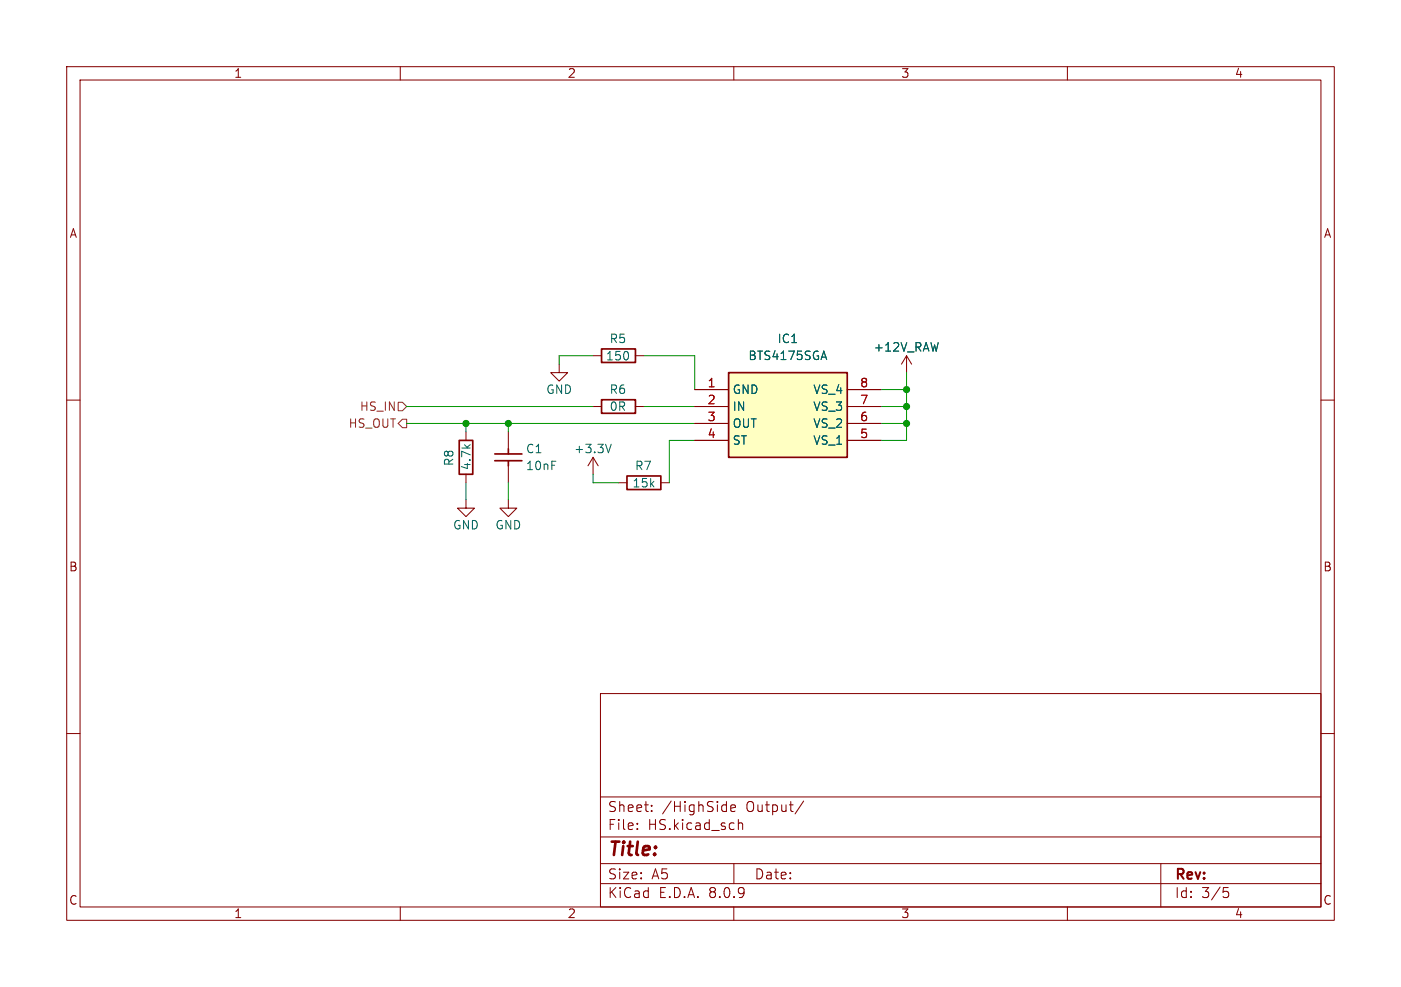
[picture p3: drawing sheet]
<svg xmlns="http://www.w3.org/2000/svg" width="210mm" height="148mm" viewBox="0 0 210 148" stroke-linecap="round" stroke-linejoin="round" font-family="sans-serif">
<g fill="none" stroke="#840000" stroke-width=".15">
<path d="M10 10h190v128h-190zM12 12h186v124h-186zM60 10v2M110 10v2M160 10v2M10 60h2M76.2 64.8v2.5M76.2 69.9v2.5M198 60h2M10 110h2M90 104h108v32h-108zM90 119.5h108"/>
<path d="M198 110h2M60 136v2M90 132.5h108M90 129.5h108M90 125.5h108M95.5 124.2v.2M95.5 123.5v.1M97.7 121.5v.2M97.7 120.8v.1M109.5 121.2l.8-.2-.1-.2-.4-.1-.3 .2 .1 .7h.6M110 136v2M110 129.5v3"/>
<path d="M110.7 122.9v1.5M110.7 123.5a.37 .37 0 0 1 .6 .1v.8M120.5 120.1l-1.3 1.9M160 136v2M174 129.5v6.5M183.4 133.1h.7M183.5 133.7h.4l.3 .2v.4l-.2 .2-.5 .1"/>
</g>
<path d="M74.2 69.1h4M74.2 68.1h4M76.2 67.3v.8M76.2 69.1v.8" fill="none" stroke="#840000" stroke-width=".25"/>
<path d="M109.2 55.9h17.8v12.7h-17.8z" fill="#ffffc2"/>
<path d="M90.2 59.9h5v2.1h-5zM90.2 52.3h5v2.1h-5zM109.2 55.9h17.8v12.7h-17.8zM68.8 66h2.1v5.1h-2.1zM94 71.4h5.1v2h-5.1z" fill="none" stroke="#840000" stroke-width=".25"/>
<g fill="none" stroke="#840000" stroke-width=".15">
<path d="M83.8 54.6v1.3h1.3l-1.3 1.3-1.3-1.3h1.3M88.9 53.3h1.3M95.2 53.3h1.3M104.1 58.4h5.1M127 58.4h5.1M135.9 53.3l-.8 1.3M135.9 53.3v2.6M135.9 53.3l.8 1.3M69.8 74.9v1.3h1.3l-1.3 1.3-1.2-1.3h1.2M69.8 64.8v1.2M69.8 71.1v1.3M76.2 74.9v1.3h1.3l-1.3 1.3-1.3-1.3h1.3"/>
<path d="M88.9 61h1.3M88.9 68.6l-.8 1.3M88.9 68.6v2.5M88.9 68.6l.8 1.3M92.7 72.4h1.3M95.2 61h1.3M99.1 72.4h1.2M104.1 61h5.1M104.1 63.5h5.1M104.1 66h5.1M127 61h5.1M127 63.5h5.1"/>
<path d="M127 66h5.1"/>
</g>
<path d="M123.2 53.6h.6M123.5 52.6l.4 1.3M91.6 66.6l-.4 1.3" fill="none" stroke="#006464" stroke-width=".15"/>
<path d="M59.7 60.3h.6l.7 .7-.7 .6h-.6zM59.7 63.5l.6-.6h.7v1.2h-.7z" fill="none" stroke="#725600" stroke-width=".15"/>
<g fill="none" stroke="#009600" stroke-width=".15">
<path d="M88.9 53.3h-5.1v1.3M96.5 53.3h7.6v5.1M132.1 58.4h3.8M135.9 55.9v10.1h-3.8M61 63.5h43.1M61 61h27.9M69.8 63.5v1.3M69.8 72.4v2.5M76.2 63.5v1.3M76.2 72.4v2.5M88.9 71.1v1.3h3.8M96.5 61h7.6"/>
<path d="M104.1 66h-3.8v6.4M132.1 63.5h3.8M132.1 61h3.8"/>
</g>
<g fill="#009600" stroke="#009600" stroke-width=".15">
<circle cx="69.8" cy="63.5" r=".46"/>
<circle cx="76.2" cy="63.5" r=".46"/>
<circle cx="135.9" cy="63.5" r=".46"/>
<circle cx="135.9" cy="58.4" r=".46"/>
<circle cx="135.9" cy="61" r=".46"/>
</g>
<text font-size="2.8" fill="#840000" x="91" y="128.9">Title:</text>
<g font-size="2.1" fill="#840000">
<text x="91" y="124.7">File:</text>
<text x="91" y="122">Sheet:</text>
<text x="97.1" y="124.7">HS.kicad_sch</text>
<text x="99.2" y="122">/HighSide</text>
<text x="111.9" y="122">Output/</text>
<text x="91" y="134.9">KiCad</text>
<text x="91" y="132.1">Size:</text>
<text x="97.7" y="132.1">A5</text>
<text x="98.7" y="134.9">E.D.A.</text>
<text x="106.3" y="134.9">8.0.9</text>
<text x="113" y="132.1">Date:</text>
<text x="176" y="132.3">Rev:</text>
<text x="176" y="134.9">Id:</text>
<text x="180.1" y="134.9">3/5</text>
</g>
<g font-size="1.8" fill="#840000">
<text x="35" y="11.9">1</text>
<text x="85" y="11.9">2</text>
<text x="135" y="11.9">3</text>
<text x="185" y="11.9">4</text>
<text x="10.3" y="35.9">A</text>
<text x="198.4" y="35.9">A</text>
<text x="10.3" y="85.9">B</text>
<text x="198.3" y="85.9">B</text>
<text x="10.3" y="135.9">C</text>
<text x="35" y="137.9">1</text>
<text x="85" y="137.9">2</text>
<text x="135" y="137.9">3</text>
<text x="185" y="137.9">4</text>
<text x="198.3" y="135.9">C</text>
</g>
<g font-size="1.8" fill="#006464">
<text x="91.3" y="51.7">R5</text>
<text x="116.5" y="51.7">IC1</text>
<text x="130.9" y="52.9">+12V_RAW</text>
<text x="81.8" y="59.3">GND</text>
<text x="90.7" y="54.3">150</text>
<text x="91.3" y="59.3">R6</text>
<text x="109.7" y="59.3">GND</text>
<text x="112.1" y="54.2">BTS4175SGA</text>
<text x="121.8" y="59.3">VS_4</text>
<text x="91.3" y="61.8">0R</text>
<text x="109.7" y="61.8">IN</text>
<text x="109.7" y="64.4">OUT</text>
<text x="121.8" y="64.4">VS_2</text>
<text x="121.8" y="61.8">VS_3</text>
<text x="68.2" y="70" transform="rotate(-90 68.2 70)">R8</text>
<text x="70.8" y="70.6" transform="rotate(-90 70.8 70.6)">4.7k</text>
<text x="78.7" y="68.2">C1</text>
<text x="78.7" y="70.7">10nF</text>
<text x="86" y="68.2">+3.3V</text>
<text x="95.1" y="70.7">R7</text>
<text x="109.7" y="66.9">ST</text>
<text x="121.8" y="66.9">VS_1</text>
<text x="94.7" y="73.3">15k</text>
<text x="67.8" y="79.6">GND</text>
<text x="74.2" y="79.6">GND</text>
</g>
<g font-size="1.8" fill="#a90000">
<text x="106" y="58.2">1</text>
<text x="128.8" y="58.2">8</text>
<text x="106" y="60.7">2</text>
<text x="106" y="63.2">3</text>
<text x="106" y="65.8">4</text>
<text x="128.8" y="65.8">5</text>
<text x="128.8" y="63.2">6</text>
<text x="128.8" y="60.7">7</text>
</g>
<g font-size="1.8" fill="#725600">
<text x="52.2" y="64.4">HS_OUT</text>
<text x="53.9" y="61.8">HS_IN</text>
</g>
</svg>
